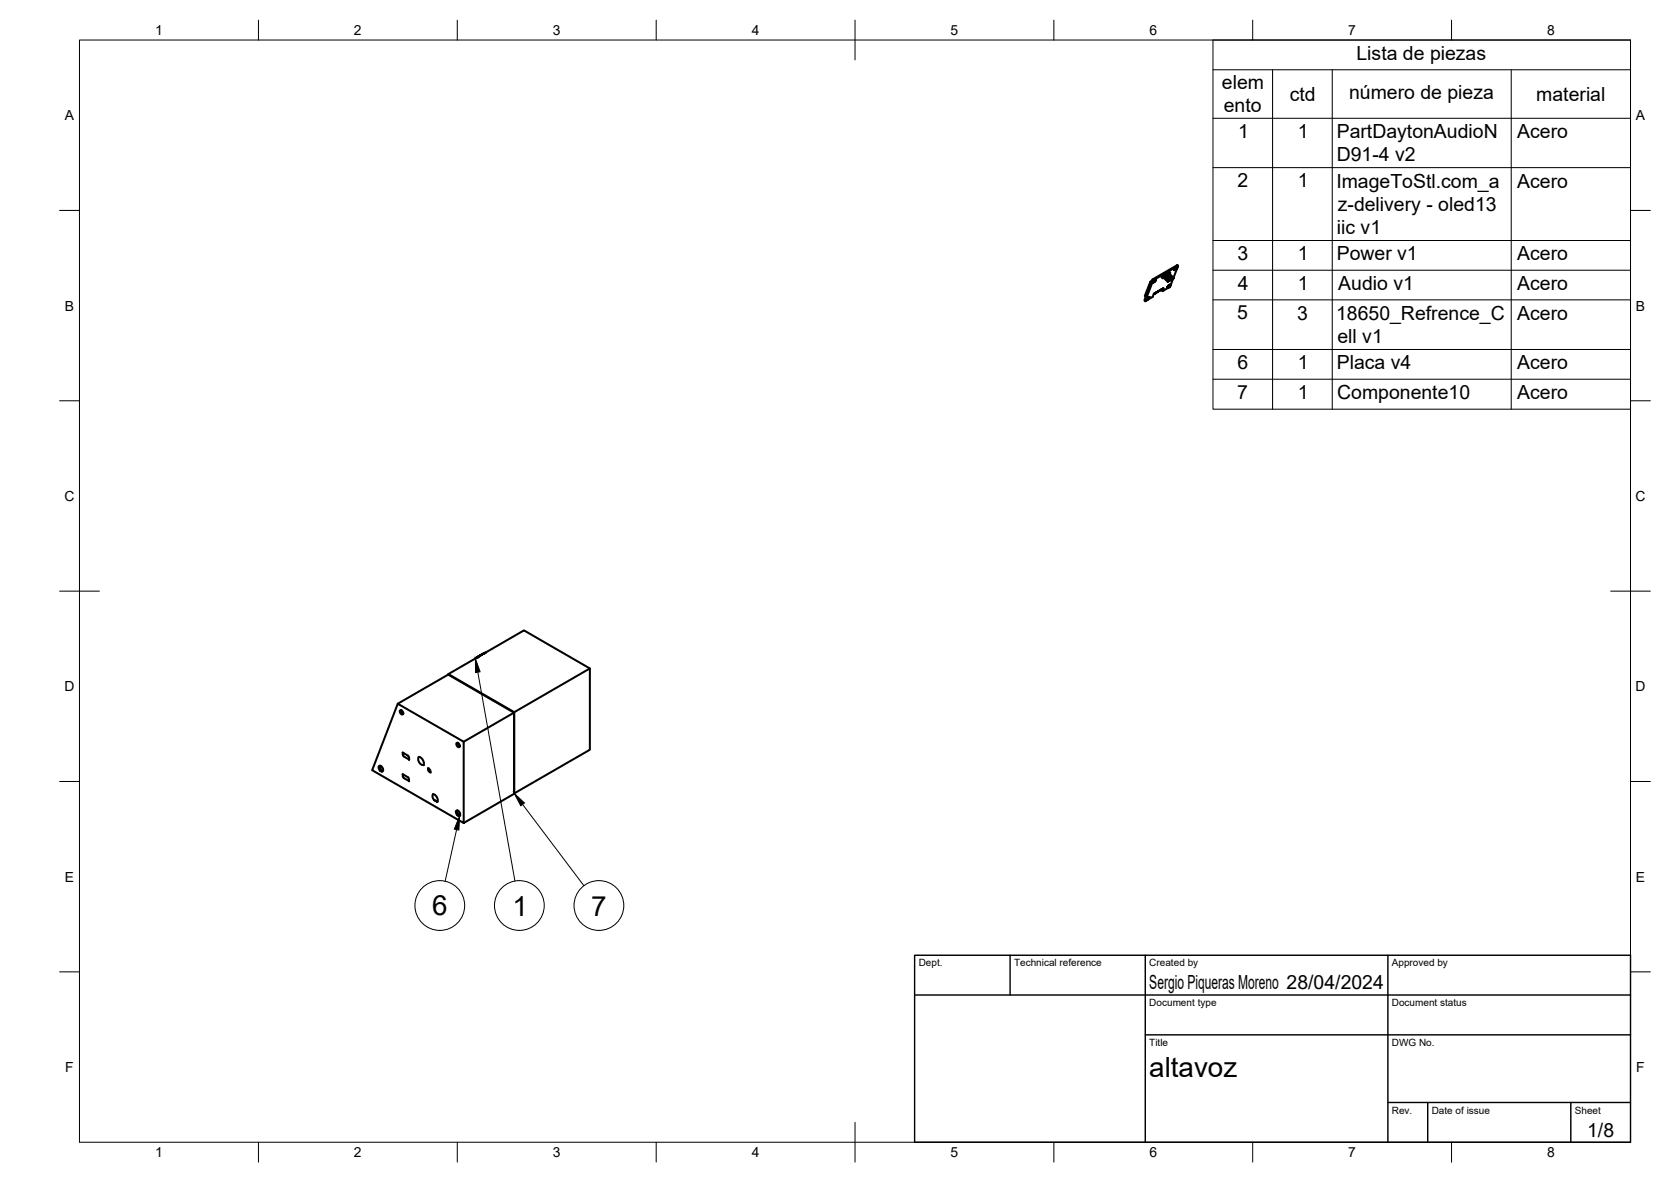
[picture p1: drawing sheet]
<svg xmlns="http://www.w3.org/2000/svg" width="420mm" height="297mm" viewBox="0 0 420 297" stroke-linecap="round" stroke-linejoin="round" font-family="sans-serif">
<!-- layer: Visible -->
<g fill="none" stroke="#000" stroke-width=".51">
<path d="M288.1 75.4h.1M288.1 75.5h.1M288.1 75.3v.2M288.1 75.3h.1M288.2 75.2h.1M288.2 75.3h.1M288.3 75.5h-.1M288.3 75.2l.1 .1M288.3 75.1l.2 .2-.2-.2M288.3 75.1l-.1 .2M288.4 75.3h.1M288.4 75.3h-.1"/>
<path d="M288.4 75l.1 .2M288.5 75l.1 .1M288.5 74.9l-.4 .6M288.5 74.9l.2 .2M288.5 75.2l-.1 .1M288.5 74.9l.2 .1M288.6 74.8l-.1 .1M288.6 74.8l.2 .2M288.7 74.8h-.1M288.7 75.1l-.5 .4M288.7 74.8h.1M288.7 74.8l.1 .1"/>
<path d="M288.7 75v.1M288.8 75h-.1M288.8 74.8v.1M288.8 74.9v.1M288.8 74.8h.1M288.8 74.9h.1M288.8 75h.1M288.9 74.7l-.6 .4M288.9 74.7h.1M288.9 74.7l-.3 .1-.5 .5M288.9 74.7l-.2 .4M289.2 70.8l-1.4 3.6 .3 .2"/>
<path d="M289.6 70.6l-.4 .2 .3 .2M289.8 70.2l6.2-3.6 .2 .2-6.2 3.6zM289.8 70.2l-2.1 5.3 .3 .2 2-5.3M289.9 70.8v.2M289.9 70.8l-.1 .1M289.9 70.8h.1M290 70.6l-.1 .2M290 70.8l.1 .1M290 70.6h.1M290 70.8h.1M290 70.8v.1M290 70.7v.2"/>
<path d="M290 70.9h.1M290 70.7l.2 .1M290.1 71h-.1M290.1 70.6l.1 .2zM290.1 70.6l-.1 .1M290.1 70.6l.2 .1M290.2 70.9h-.1M290.2 70.5l-.1 .1M290.2 70.4l-.2 .2M290.2 70.4l.2 .2-.2-.1M290.2 70.3l-.3 .5M290.2 73.8h.1"/>
<path d="M290.2 70.8l-.1 .1M290.2 70.4v.1M290.2 70.4l.2 .2M290.3 70.3l-.1 .1M290.3 73.8h.1M290.3 70.4h-.1M290.3 70.4l.1 .2M290.3 70.3v.1M290.3 70.3l.2 .2M290.3 73.7v.1M290.4 70.3l.1 .1M290.4 70.3h-.1"/>
<path d="M290.4 70.3h.1M290.4 70.6l-.2 .2M290.5 73.7h-.1M290.5 73.7l-.2 .1M290.5 70.5l-.1 .1M290.5 70.3h-.1M290.5 70.2l-.2 .1M290.5 70.2h.1M290.5 70.3h.1M290.5 70.4v.1M290.5 70.3v.1M290.6 70.2h.1"/>
<path d="M290.6 70.4l-.7 .6M290.7 73.6l-.2 .1M290.7 70.2v.1M290.7 70.3l-.1 .1M290.8 73.5l-.1 .1M291 73.4l-.3 .2M291 73.4h-.1M291 73.3v.1M291 73.3l-.5 .4M291.1 73.3l-.1 .1M292 72.8l-.8 .5 .7-.4M292 72.8h.1"/>
<path d="M292.1 72.8l.1-.1zM292.1 72.8h-.1M292.1 72.7l-1.1 .6M292.1 69.3l.4 .3-.2 .3-.3-.3zM292.2 69.2l-.1 .1M292.2 72.7l-.1 .3 .2 .2M292.3 72.6l-.2 .1M292.3 72.6l.1-.1-.1 .1M292.3 73.2l.3-.7-2.4 1.3-.4 .8-1.8 1.1M292.3 72.6h.1M292.4 72.5h.1M292.4 72.5l-.1 .1"/>
<path d="M292.4 72.5l-2.1 1.3M292.5 69.6h.1M292.6 69l-.4 .2 .3 .4 .4-.3M292.6 69.6l1 1.2M292.6 69.1l.3 .3M292.6 69.8l-.3 .1M292.7 69l.3 .3M293 68.8l-.3 .2 .3 .3 .3-.2M293 69.4l1.1 1.1M293 68.8l.3 .3M293.1 69.5l-.3 .2M293.1 68.7l.3 .3"/>
<path d="M293.5 68.5l.3 .3zM293.5 68.5l-.4 .2 .3 .3 .4-.2M293.5 69.1l1 1.2M293.5 68.5l.4 .3M293.5 72.2v.2M293.5 69.3l-.3 .1M293.5 68.5l.4-.3 .3 .4M293.6 72.1l-.1 .1M293.6 72.1h-.1M293.6 72.2h.1M293.6 72.1v.1M293.6 72.1l.2 .1"/>
<path d="M293.6 70.7h.1M293.6 72.2h.2M293.7 72.1l.1 .1M293.7 69.1v.1M293.7 72l-.1 .1M293.7 72l.1 .2M293.7 72.2h.1M293.7 72l.2 .1M293.7 72h.1M293.7 70.7h.1M293.7 70.7v.1M293.8 70.6l-1.2-1 1 1.1"/>
<path d="M293.8 71.9l.1 .2M293.8 71.9l.2 .2M293.8 72.2h.1M293.8 71.8l.2 .2M293.9 71.8l.1 .2M293.9 68.2l.3 .4M293.9 71.8l-.2 .2M293.9 71.8l.2 .1M293.9 68.8l1.2 1.1M294 69l-.3 .2M294 72.1l-.2 .1M294 71.7l.1 .2"/>
<path d="M294 71.7l.2 .1M294 72v.1M294 72h.1M294.1 70.4h.1M294.1 70.4l.1 .1M294.1 71.7l-.2 .1M294.1 71.7l.1 .1M294.1 71.9l-.1 .1M294.2 70.5h-.1M294.2 71.8l-.1 .1M294.2 70.4l-1.2-1 1.1 1M294.2 70.4v.1"/>
<path d="M294.2 68.6l-.4 .2M294.2 68.6h.1M294.2 71.9h.1M294.2 68.6l-.1 .3M294.3 71.7l-.4 .5-.4 .2M294.3 71.6l-.5 .1-.3 .6M294.3 71.6v.1M294.3 71.6h.1M294.3 71.6l-.7 .5M294.3 71.7h.1M294.6 70.2h.1M294.7 70.1l-1.2-1 1.1 1.1"/>
<path d="M295 69.9h.1M295 69.9v.1M295 69.9l-1.1-1.1 1.1 1.2M295 70l-.8 2.1-1.9 1.1M295.1 69.9v.1M295.2 67.9h.1M295.2 67.7v.2M295.3 67.5v.1M295.4 67.7h.1M295.4 67.6v.1M295.4 67.9h-.1M295.4 67.5l-.2 .2"/>
<path d="M295.4 67.6l.1 .1M295.4 67.5v.1M295.4 67.5l.2 .2M295.5 67.4l.2 .2M295.6 67.7h-.1M295.6 67.3l.2 .2-.2-.1M295.7 67.2l-.3 .3M295.7 67.2l.2 .2M295.8 67.2l-.1 .1 .1 .1-.1-.1M295.8 67.2h.1M295.8 67.2l.1 .1M295.9 67.4l-.3 .3"/>
<path d="M295.9 67.2v.2M295.9 67.2h.1M295.9 67.4v.1M296 67l-.6 .5M296 67h.1M296 67v.1M296 67.1l-.4 .1-.4 .5M296 67.1h.1M296.1 67.1l-.7 .8M296.1 67.1h.1M296.2 66.8l-1.1 3M100 176.9l16.6 9.5v20.4l-23-13.2z"/>
<path d="M100 176.9l12.7-7.4 16.5 9.6M100.6 178.5l.1-.1a.68 .68 0 0 1 .6 .5 .68 .68 0 0 1-.1 .7 .79 .79 0 0 1-.6-1.1zM100.9 178.5l.1 .5 .4 .4M112.7 169.5l19-11.1 16.6 9.6v20.4l-19.1 11M112.7 169.4l16.6 9.6v20.4M119.7 165.4h.1M119.7 165.4l-.2 .1M119.9 165.2l-.3 .2M120 165.2l-.5 .3 .1-.1M120.4 165l-.5 .2M120.8 164.8l-.6 .2M120.9 164.6l-.3 .2"/>
<path d="M121.1 164.6l-.6 .2M121.1 164.6l-.2 .1M121.2 164.5l-1.2 .7M121.2 164.5l-.1 .1M121.3 164.4l-.5 .3M121.5 164.3l-.4 .2M121.6 164.3l-.5 .2M121.7 164.2l-.3 .1M121.9 164.1l-.6 .2M122 164l-.4 .3M122 164l-2.3 1.4M122.1 164h-.1"/>
<path d="M148.3 168l-19 11M95.5 193.7l.5 .2M95.5 193.7l-.2-.5a.5 .5 0 0 1 .2-.8l.5 .2 .3 .5v.6l-.3 .2M95.6 192.4v.5l.3 .5-.4 .3M95.9 192.6l-.4 .2M96.3 193.7l-.3 .2M101.2 194.5l1.4 .9 .2 .9M101.2 189.1l1.5 .9 .2 1M101.3 194.7l.1 .7 1.5 .8M101.3 194.6h.1M101.3 189.2l.1 .8 1.4 .8M101.6 189.3l-.3 .2"/>
<path d="M102.8 190.8l.1 .1M105.3 190.3h.4l.6 .7 .3 .7-.1 .6M105.3 190.2a1.41 1.41 0 0 0 1.2 2M107.6 193l.5 .4 .1 .7M107.7 193v.7l.6 .4M108.9 199.6l.8 .5 .3 .7 .1 .6h-.4l-.4-.3M108.9 199.6l-.2 .4 .1 .6 .4 .5 .6 .4M114.8 186.7l.2-.1a.68 .68 0 0 1 .5 .5 .68 .68 0 0 1-.1 .7 .79 .79 0 0 1-.6-1.1zM115.1 186.7l.1 .5 .4 .4M116.6 186.4l12.6-7.3v20.4l-12.6 7.3M110 201.5h-.1M115 204.9l-.4-.7 .3-.6 .6 .4 .2 .9"/>
<path d="M115 203.7v.5l.4 .5-.4 .2 .3 .2 .4-.2M115.7 204.9l-.3 .2"/>
</g>
<g fill="#000">
<circle cx="288.9" cy="74.7" r=".25"/>
<circle cx="289.9" cy="71" r=".25"/>
<circle cx="290.3" cy="73.8" r=".25"/>
<circle cx="120.1" cy="165.2" r=".25"/>
<circle cx="121.9" cy="164.1" r=".25"/>
</g>
<!-- layer: BORDER -->
<g fill="none" stroke="#000" stroke-width=".25">
<path d="M20 10.1h390v276.9h-390zM65 5.1v5M115 5.1v5M165 5.1v5M215 5.1v10M265 5.1v5M315 5.1v5M365 5.1v5M15 52.9h5M410 52.9h5M15 100.7h5M410 100.7h5"/>
<path d="M15 148.6h10M405 148.6h10M15 196.4h5M410 196.4h5M15 244.2h5M410 244.2h5M65 287v5M115 287v5M165 287v5M215 282.1v9.9M265 287v5M315 287v5"/>
<path d="M365 287v5"/>
</g>
<!-- layer: TITLEBLOCK -->
<path d="M230 240.1h180v46.9h-180zM230 250h180M254 240.1v9.9M288 240.1v46.9M349 240.1v46.9M288 260.1h122M349 277.1h61M359 277.1v9.9M395 277.1v9.9" fill="none" stroke="#000" stroke-width=".36"/>
<!-- layer: Parts Lists -->
<path d="M305 10.1h105v92.7h-105zM305 17.5h105M320 17.5v85.3M335 17.5v85.3M380 17.5v85.3M305 29.7h105M305 42.1h105M305 60.4h105M305 67.9h105M305 75.4h105M305 87.8h105M305 95.3h105" fill="none" stroke="#000" stroke-width=".25"/>
<!-- layer: Balloons -->
<g fill="none" stroke="#000" stroke-width=".25">
<path d="M120.1 168.9l9.4 52.5M114.8 208.5l-2.9 13M131.4 202.1l15.4 20.5"/>
<circle cx="110.6" cy="227.6" r="6.3"/>
<circle cx="130.6" cy="227.6" r="6.3"/>
<circle cx="150.6" cy="227.6" r="6.3"/>
</g>
<path d="M119.5 165.5l1.2 3.3-1.1 .2zM115.6 205l-.2 3.6-1.2-.2zM129.3 199.4l2.6 2.4-1 .7z" fill="#000" stroke="#000" stroke-width=".25"/>
<g font-size="7">
<text x="108.7" y="230">6</text>
<text x="128.9" y="230.1">1</text>
<text x="148.6" y="230.1">7</text>
<text x="289" y="270.6">altavoz</text>
</g>
<g font-size="4.9">
<text x="341.1" y="15.1">Lista de piezas</text>
<text x="307.3" y="22.4">elem</text>
<text x="307.7" y="28.3">ento</text>
<text x="324.3" y="25.3">ctd</text>
<text x="339.2" y="24.9">número de pieza</text>
<text x="386.3" y="25.3">material</text>
<text x="311.3" y="34.6">1</text>
<text x="326.3" y="34.6">1</text>
<text x="336.1" y="34.7">PartDaytonAudioN</text>
<text x="381.5" y="34.7">Acero</text>
<text x="336.1" y="40.6">D91-4 v2</text>
<text x="311.2" y="47">2</text>
<text x="326.3" y="47">1</text>
<text x="336" y="47.2">ImageToStl.com_a</text>
<text x="381.5" y="47.1">Acero</text>
<text x="336.4" y="53">z-delivery - oled13</text>
<text x="336.1" y="58.9">iic v1</text>
<text x="311.1" y="65.3">3</text>
<text x="326.3" y="65.3">1</text>
<text x="336.1" y="65.5">Power v1</text>
<text x="381.5" y="65.4">Acero</text>
<text x="311.2" y="72.8">4</text>
<text x="326.3" y="72.8">1</text>
<text x="336.5" y="72.9">Audio v1</text>
<text x="381.5" y="72.9">Acero</text>
<text x="311.1" y="80.3">5</text>
<text x="326.1" y="80.3">3</text>
<text x="336" y="80.4">18650_Refrence_C</text>
<text x="381.5" y="80.4">Acero</text>
<text x="336.3" y="86.3">ell v1</text>
<text x="311.1" y="92.7">6</text>
<text x="326.3" y="92.7">1</text>
<text x="336.1" y="92.8">Placa v4</text>
<text x="381.5" y="92.8">Acero</text>
<text x="311.1" y="100.2">7</text>
<text x="326.3" y="100.2">1</text>
<text x="336.2" y="100.4">Componente10</text>
<text x="381.5" y="100.3">Acero</text>
<text x="289" y="248.5">Sergio Piqueras Moreno 28/04/2024</text>
<text x="399.1" y="285.7">1/8</text>
</g>
<g font-size="3.5">
<text x="39" y="8.8">1</text>
<text x="89" y="8.8">2</text>
<text x="139" y="8.8">3</text>
<text x="189" y="8.8">4</text>
<text x="239" y="8.8">5</text>
<text x="289" y="8.8">6</text>
<text x="339" y="8.8">7</text>
<text x="389" y="8.8">8</text>
<text x="16.3" y="30.2">A</text>
<text x="411.3" y="30.2">A</text>
<text x="16.3" y="78">B</text>
<text x="411.3" y="78">B</text>
<text x="16.2" y="125.9">C</text>
<text x="411.2" y="125.9">C</text>
<text x="16.2" y="173.7">D</text>
<text x="411.2" y="173.7">D</text>
<text x="16.3" y="221.6">E</text>
<text x="411.3" y="221.6">E</text>
<text x="16.4" y="269.4">F</text>
<text x="411.4" y="269.4">F</text>
<text x="39" y="290.8">1</text>
<text x="89" y="290.8">2</text>
<text x="139" y="290.8">3</text>
<text x="189" y="290.8">4</text>
<text x="239" y="290.8">5</text>
<text x="289" y="290.8">6</text>
<text x="339" y="290.8">7</text>
<text x="389" y="290.8">8</text>
</g>
<g font-size="2.5">
<text x="231" y="242.9">Dept.</text>
<text x="255" y="242.9">Technical reference</text>
<text x="289" y="242.9">Created by</text>
<text x="350" y="242.9">Approved by</text>
<text x="289" y="252.8">Document type</text>
<text x="350" y="252.8">Document status</text>
<text x="289" y="262.9">Title</text>
<text x="350" y="262.9">DWG No.</text>
<text x="350" y="279.9">Rev.</text>
<text x="360" y="279.9">Date of issue</text>
<text x="396" y="279.9">Sheet</text>
</g>
</svg>
